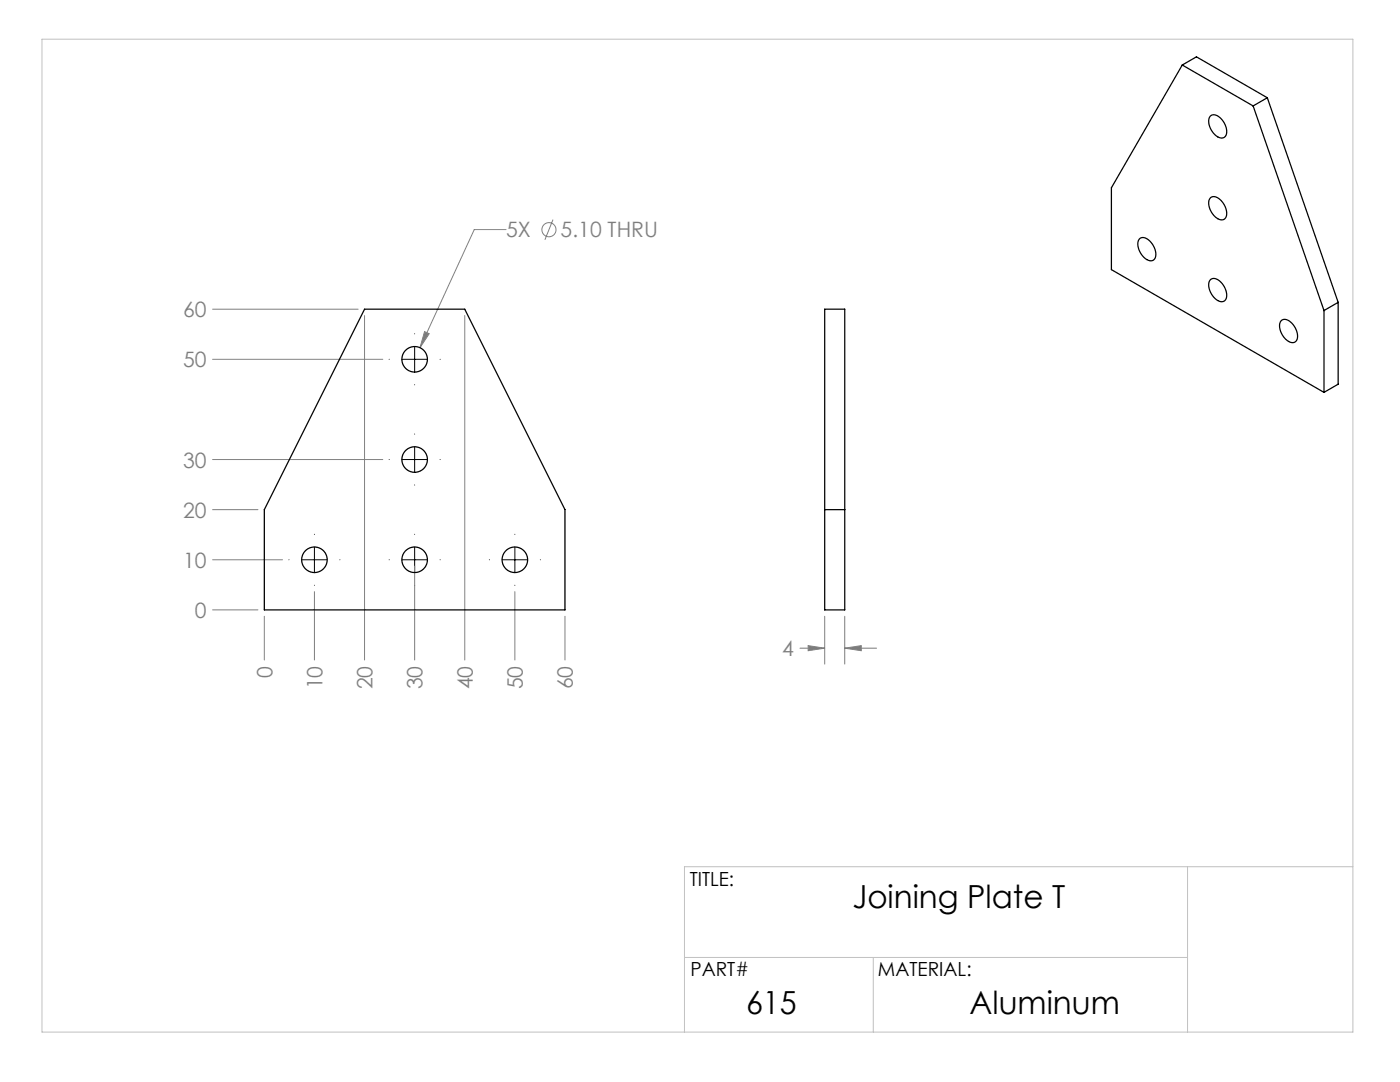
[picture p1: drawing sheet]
<svg xmlns="http://www.w3.org/2000/svg" width="279mm" height="216mm" viewBox="0 0 279 216" stroke-linecap="round" stroke-linejoin="round" font-family="sans-serif">
<g fill="none" stroke="#808080" stroke-width=".2">
<path d="M101 45.8h-6.4l-10.8 23.6M110.4 43.8l-1.7 4.1M42.4 71.7h34M42.4 61.7h29.1M72.8 63v68.7M84.7 66.2l1 .4-1.9 2.8zM92.8 63v68.7M42.4 91.7h34M42.4 111.7h14M42.4 101.7h9.1M62.8 118.1v13.6M82.8 113v18.7"/>
<path d="M102.8 118.1v13.6M42.4 121.7h9.1M52.8 123v8.7M112.8 123v8.7M159.6 129.3h5M161.3 128.8l3.3 .5-3.3 .5zM164.6 123v9.5M168.6 129.3l3.3-.5v1zM168.6 123v9.5M168.6 129.3h6.3"/>
<circle cx="109.6" cy="45.8" r="1.41"/>
</g>
<g fill="none" stroke="#000" stroke-width=".2">
<path d="M77.7 71.7h.1M80.2 71.7h5.1M82.8 66.6h.1M82.8 69.2v5M82.8 76.8h.1M87.8 71.7h.1M77.7 91.7h.1M80.2 91.7h5.1M82.8 86.6h.1M82.8 89.2v5M82.8 96.8h.1M87.8 91.7h.1"/>
<path d="M57.7 111.7h.1M60.2 111.7h5.1M62.8 106.6h.1M62.8 109.2v5M62.8 116.8h.1M67.8 111.7h.1M77.7 111.7h.1M80.2 111.7h5.1M82.8 106.6h.1M82.8 109.2v5M82.8 116.8h.1M87.8 111.7h.1"/>
<path d="M97.7 111.7h.1M100.2 111.7h5.1M102.8 106.6h.1M102.8 109.2v5M102.8 116.8h.1M107.8 111.7h.1"/>
</g>
<path d="M8.4 7.8h261.6v198.1h-261.6zM237 172.9v33M270 172.9h-133.4v33M136.6 191h100.4M174.3 191v14.9" fill="none" stroke="#c0c0c0" stroke-width=".2"/>
<path d="M84.7 66.2l-.9 3.2 1.9-2.8zM161.3 128.8l3.3 .5-3.3 .5zM168.6 129.3l3.3-.5v1z" fill="#808080"/>
<g fill="none" stroke="#000" stroke-width=".25">
<path d="M235.9 13l-14.1 24.5v16.3l42.4 24.5M235.9 13l14.2 8.1M235.9 13l2.9-1.7 14.1 8.2M252.9 19.5l-2.8 1.6M252.9 19.5l14.2 40.8M241.5 23.2a1.45 1.45 0 0 1 2.2 .5 2.97 2.97 0 0 1 .8 3.6 1.83 1.83 0 0 1-2.5-1 2.85 2.85 0 0 1-.5-3.1zM241.5 39.5a1.45 1.45 0 0 1 2.2 .5 2.97 2.97 0 0 1 .8 3.6 1.83 1.83 0 0 1-2.5-.9 2.85 2.85 0 0 1-.5-3.2zM250.1 21.1l14.1 40.9M227.4 47.7a1.45 1.45 0 0 1 2.1 .5 2.97 2.97 0 0 1 .8 3.6 1.83 1.83 0 0 1-2.5-1 2.85 2.85 0 0 1-.4-3.1zM241.5 55.9a1.45 1.45 0 0 1 2.2 .4 2.97 2.97 0 0 1 .8 3.7 1.83 1.83 0 0 1-2.5-1 2.85 2.85 0 0 1-.5-3.1zM72.8 61.7h20l20 40v20h-60v-20zM164.6 61.7h4v60h-4z"/>
<path d="M255.6 64a1.45 1.45 0 0 1 2.2 .5 2.97 2.97 0 0 1 .8 3.6 1.83 1.83 0 0 1-2.5-.9 2.85 2.85 0 0 1-.5-3.2zM264.2 62v16.3M267.1 60.3l-2.9 1.7M267.1 60.3v16.4l-2.9 1.6M164.6 101.7h4"/>
<circle cx="82.8" cy="71.7" r="2.55"/>
<circle cx="82.8" cy="91.7" r="2.55"/>
<circle cx="62.8" cy="111.7" r="2.55"/>
<circle cx="82.8" cy="111.7" r="2.55"/>
<circle cx="102.8" cy="111.7" r="2.55"/>
</g>
<g font-size="6.3">
<text x="170.1" y="181.3">Joining Plate T</text>
<text x="148.9" y="202.3">615</text>
<text x="193.5" y="202.3">Aluminum</text>
</g>
<g font-size="4.2" fill="#808080">
<text x="101" y="47.4">5X</text>
<text x="111.9" y="47.4">5.10 THRU</text>
<text x="36.6" y="63.3">60</text>
<text x="36.6" y="73.3">50</text>
<text x="36.6" y="93.3">30</text>
<text x="36.6" y="103.3">20</text>
<text x="36.6" y="113.3">10</text>
<text x="38.9" y="123.3">0</text>
<text x="156.1" y="130.9">4</text>
<text x="54.4" y="135.2" transform="rotate(-90 54.4 135.2)">0</text>
<text x="64.4" y="137.6" transform="rotate(-90 64.4 137.6)">10</text>
<text x="74.4" y="137.6" transform="rotate(-90 74.4 137.6)">20</text>
<text x="84.3" y="137.6" transform="rotate(-90 84.3 137.6)">30</text>
<text x="94.3" y="137.6" transform="rotate(-90 94.3 137.6)">40</text>
<text x="104.3" y="137.6" transform="rotate(-90 104.3 137.6)">50</text>
<text x="114.3" y="137.6" transform="rotate(-90 114.3 137.6)">60</text>
</g>
<g font-size="3.9">
<text x="137.7" y="176.8">TITLE:</text>
<text x="137.8" y="194.8">PART#</text>
<text x="175.2" y="194.8">MATERIAL:</text>
</g>
</svg>
